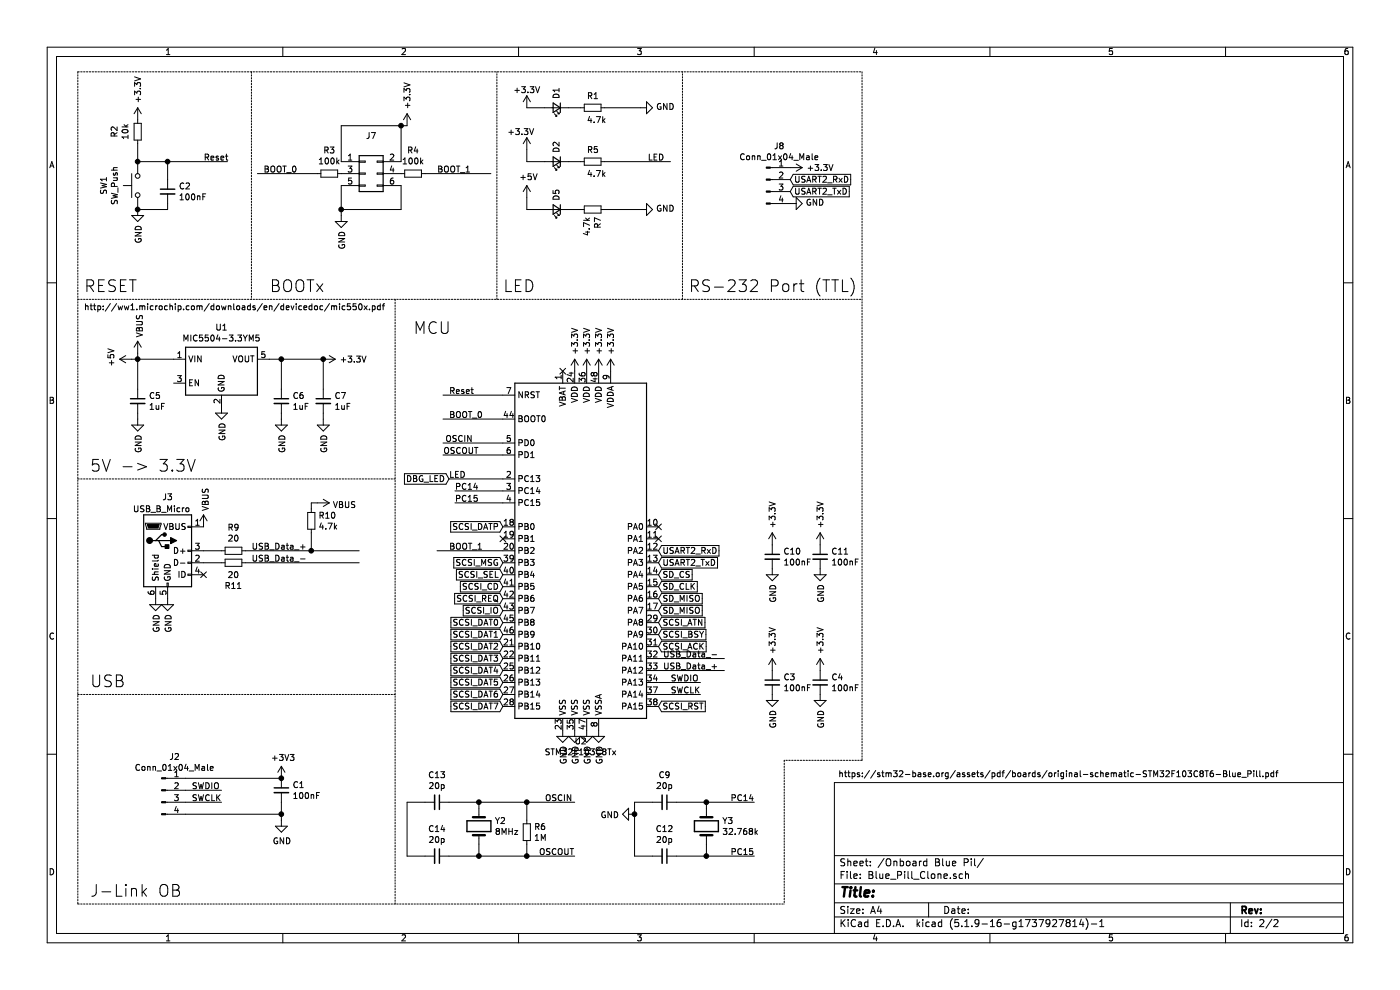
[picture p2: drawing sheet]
EESchema Schematic File Version 4
EELAYER 30 0
EELAYER END
$Descr A4 11693 8268
encoding utf-8
Sheet 2 2
Title ""
Date ""
Rev ""
Comp ""
Comment1 ""
Comment2 ""
Comment3 ""
Comment4 ""
$EndDescr
Wire Wire Line
	4200 4000 3750 4000
Text Label 3750 4000 0    50   ~ 0
LED
$Comp
L MCU_ST_STM32F1:STM32F103C8Tx U2
U 1 1
P 4900 4600
F 0 "U2" H 4850 3011 50  0000 C CNN
F 1 "STM32F103C8Tx" H 4850 2920 50  0000 C CNN
F 2 "Package_QFP:LQFP-48_7x7mm_P0.5mm" H 4300 3200 50  0001 R CNN
F 3 "http://www.st.com/st-web-ui/static/active/en/resource/technical/document/datasheet/CD00161566.pdf" H 4900 4600 50  0001 C CNN
F 4 "C8734" H 4900 4600 50  0001 C CNN "LCSC"
	1    4900 4600
	1    0    0    -1  
$EndComp
$Comp
L power:+3.3V #PWR037
U 1 1
P 4800 3100
F 0 "#PWR037" H 4800 2950 50  0001 C CNN
F 1 "+3.3V" V 4800 3350 50  0000 C CNN
F 2 "" H 4800 3100 50  0001 C CNN
F 3 "" H 4800 3100 50  0001 C CNN
	1    4800 3100
	1    0    0    -1  
$EndComp
$Comp
L power:+3.3V #PWR039
U 1 1
P 4900 3100
F 0 "#PWR039" H 4900 2950 50  0001 C CNN
F 1 "+3.3V" V 4900 3350 50  0000 C CNN
F 2 "" H 4900 3100 50  0001 C CNN
F 3 "" H 4900 3100 50  0001 C CNN
	1    4900 3100
	1    0    0    -1  
$EndComp
$Comp
L power:+3.3V #PWR041
U 1 1
P 5000 3100
F 0 "#PWR041" H 5000 2950 50  0001 C CNN
F 1 "+3.3V" V 5000 3350 50  0000 C CNN
F 2 "" H 5000 3100 50  0001 C CNN
F 3 "" H 5000 3100 50  0001 C CNN
	1    5000 3100
	1    0    0    -1  
$EndComp
NoConn ~ 4700 3100
$Comp
L power:+3.3V #PWR043
U 1 1
P 5100 3100
F 0 "#PWR043" H 5100 2950 50  0001 C CNN
F 1 "+3.3V" V 5100 3350 50  0000 C CNN
F 2 "" H 5100 3100 50  0001 C CNN
F 3 "" H 5100 3100 50  0001 C CNN
	1    5100 3100
	1    0    0    -1  
$EndComp
$Comp
L power:GND #PWR036
U 1 1
P 4700 6100
F 0 "#PWR036" H 4700 5850 50  0001 C CNN
F 1 "GND" V 4705 5972 50  0000 R CNN
F 2 "" H 4700 6100 50  0001 C CNN
F 3 "" H 4700 6100 50  0001 C CNN
	1    4700 6100
	1    0    0    -1  
$EndComp
$Comp
L power:GND #PWR038
U 1 1
P 4800 6100
F 0 "#PWR038" H 4800 5850 50  0001 C CNN
F 1 "GND" V 4805 5972 50  0000 R CNN
F 2 "" H 4800 6100 50  0001 C CNN
F 3 "" H 4800 6100 50  0001 C CNN
	1    4800 6100
	1    0    0    -1  
$EndComp
$Comp
L power:GND #PWR040
U 1 1
P 4900 6100
F 0 "#PWR040" H 4900 5850 50  0001 C CNN
F 1 "GND" V 4905 5972 50  0000 R CNN
F 2 "" H 4900 6100 50  0001 C CNN
F 3 "" H 4900 6100 50  0001 C CNN
	1    4900 6100
	1    0    0    -1  
$EndComp
$Comp
L power:GND #PWR042
U 1 1
P 5000 6100
F 0 "#PWR042" H 5000 5850 50  0001 C CNN
F 1 "GND" V 5005 5972 50  0000 R CNN
F 2 "" H 5000 6100 50  0001 C CNN
F 3 "" H 5000 6100 50  0001 C CNN
	1    5000 6100
	1    0    0    -1  
$EndComp
Text Label 6000 5600 2    50   ~ 0
USB_Data_+
Text Label 6000 5500 2    50   ~ 0
USB_Data_-
Wire Wire Line
	5500 5500 6050 5500
NoConn ~ 4200 4500
NoConn ~ 5500 4400
NoConn ~ 5500 4500
$Comp
L Connector_Generic:Conn_02x03_Odd_Even J7
U 1 1
P 3050 1450
F 0 "J7" H 3100 1767 50  0000 C CNN
F 1 "Conn_02x03_Odd_Even" H 3100 1676 50  0001 C CNN
F 2 "Connector_PinHeader_2.54mm:PinHeader_2x03_P2.54mm_Vertical" H 3050 1450 50  0001 C CNN
F 3 "~" H 3050 1450 50  0001 C CNN
	1    3050 1450
	1    0    0    -1  
$EndComp
$Comp
L power:+3.3V #PWR032
U 1 1
P 3400 1050
F 0 "#PWR032" H 3400 900 50  0001 C CNN
F 1 "+3.3V" V 3400 1300 50  0000 C CNN
F 2 "" H 3400 1050 50  0001 C CNN
F 3 "" H 3400 1050 50  0001 C CNN
	1    3400 1050
	1    0    0    -1  
$EndComp
$Comp
L power:GND #PWR031
U 1 1
P 2850 1800
F 0 "#PWR031" H 2850 1550 50  0001 C CNN
F 1 "GND" V 2855 1672 50  0000 R CNN
F 2 "" H 2850 1800 50  0001 C CNN
F 3 "" H 2850 1800 50  0001 C CNN
	1    2850 1800
	1    0    0    -1  
$EndComp
Wire Wire Line
	4200 4600 3650 4600
Text Label 3750 4600 0    50   ~ 0
BOOT_1
Wire Wire Line
	4200 3500 3700 3500
Text Label 3750 3500 0    50   ~ 0
BOOT_0
Wire Wire Line
	2650 1450 2150 1450
Text Label 2200 1450 0    50   ~ 0
BOOT_0
Wire Wire Line
	4100 1450 3550 1450
Text Label 3650 1450 0    50   ~ 0
BOOT_1
Wire Wire Line
	4200 4200 3800 4200
Wire Wire Line
	4200 4100 3800 4100
Text Label 4000 4100 2    50   ~ 0
PC14
Text Label 4000 4200 2    50   ~ 0
PC15
Wire Wire Line
	4200 3700 3700 3700
Wire Wire Line
	4200 3800 3700 3800
Text Label 3950 3700 2    50   ~ 0
OSCIN
Text Label 4000 3800 2    50   ~ 0
OSCOUT
$Comp
L Connector:Conn_01x04_Male J2
U 1 1
P 1350 6600
F 0 "J2" H 1458 6881 50  0000 C CNN
F 1 "Conn_01x04_Male" H 1458 6790 50  0000 C CNN
F 2 "Connector_PinHeader_2.54mm:PinHeader_1x04_P2.54mm_Vertical" H 1350 6600 50  0001 C CNN
F 3 "~" H 1350 6600 50  0001 C CNN
	1    1350 6600
	1    0    0    -1  
$EndComp
$Comp
L Device:C_Small C1
U 1 1
P 2350 6600
F 0 "C1" H 2442 6646 50  0000 L CNN
F 1 "100nF" H 2442 6555 50  0000 L CNN
F 2 "Capacitor_SMD:C_0603_1608Metric" H 2350 6600 50  0001 C CNN
F 3 "~" H 2350 6600 50  0001 C CNN
F 4 "C14663" H 2350 6600 50  0001 C CNN "LCSC"
	1    2350 6600
	1    0    0    -1  
$EndComp
$Comp
L power:+3V3 #PWR028
U 1 1
P 2350 6500
F 0 "#PWR028" H 2350 6350 50  0001 C CNN
F 1 "+3V3" H 2365 6673 50  0000 C CNN
F 2 "" H 2350 6500 50  0001 C CNN
F 3 "" H 2350 6500 50  0001 C CNN
	1    2350 6500
	1    0    0    -1  
$EndComp
Connection ~ 2350 6500
$Comp
L power:GND #PWR029
U 1 1
P 2350 6850
F 0 "#PWR029" H 2350 6600 50  0001 C CNN
F 1 "GND" H 2355 6677 50  0000 C CNN
F 2 "" H 2350 6850 50  0001 C CNN
F 3 "" H 2350 6850 50  0001 C CNN
	1    2350 6850
	1    0    0    -1  
$EndComp
Wire Wire Line
	2350 6800 2350 6850
Wire Wire Line
	2350 6700 2350 6800
Connection ~ 2350 6800
Wire Wire Line
	1550 6700 1850 6700
Wire Wire Line
	1550 6600 1850 6600
Text Label 1600 6600 0    50   ~ 0
SWDIO
Text Label 1600 6700 0    50   ~ 0
SWCLK
Text Label 5600 5700 0    50   ~ 0
SWDIO
Text Label 5600 5800 0    50   ~ 0
SWCLK
Wire Wire Line
	5500 5600 6050 5600
Wire Wire Line
	5500 5700 5850 5700
Wire Wire Line
	5500 5800 5850 5800
$Comp
L Device:R_Small R3
U 1 1
P 2750 1450
F 0 "R3" V 2554 1450 50  0000 C CNN
F 1 "100k" V 2645 1450 50  0000 C CNN
F 2 "Resistor_SMD:R_0603_1608Metric" H 2750 1450 50  0001 C CNN
F 3 "~" H 2750 1450 50  0001 C CNN
F 4 "C25803" V 2750 1450 50  0001 C CNN "LCSC"
	1    2750 1450
	0    1    1    0   
$EndComp
$Comp
L Device:R_Small R4
U 1 1
P 3450 1450
F 0 "R4" V 3254 1450 50  0000 C CNN
F 1 "100k" V 3345 1450 50  0000 C CNN
F 2 "Resistor_SMD:R_0603_1608Metric" H 3450 1450 50  0001 C CNN
F 3 "~" H 3450 1450 50  0001 C CNN
F 4 "C25803" V 3450 1450 50  0001 C CNN "LCSC"
	1    3450 1450
	0    1    1    0   
$EndComp
Wire Wire Line
	3700 3300 4200 3300
Text Label 3750 3300 0    50   ~ 0
Reset
$Comp
L power:+3.3V #PWR?
U 1 1
P 4400 1250
AR Path="/60AB05D8" Ref="#PWR?"  Part="1" 
AR Path="/60A5EB59/60AB05D8" Ref="#PWR?"  Part="1" 
AR Path="/60A49332/60AB05D8" Ref="#PWR034"  Part="1" 
F 0 "#PWR034" H 4400 1100 50  0001 C CNN
F 1 "+3.3V" H 4350 1400 50  0000 C CNN
F 2 "" H 4400 1250 50  0001 C CNN
F 3 "" H 4400 1250 50  0001 C CNN
	1    4400 1250
	1    0    0    -1  
$EndComp
$Comp
L Device:R_Small R?
U 1 1
P 4950 1350
AR Path="/60AB05DF" Ref="R?"  Part="1" 
AR Path="/60A5EB59/60AB05DF" Ref="R?"  Part="1" 
AR Path="/60A49332/60AB05DF" Ref="R5"  Part="1" 
F 0 "R5" V 4850 1300 50  0000 L CNN
F 1 "4.7k" V 5050 1300 50  0000 L CNN
F 2 "Resistor_SMD:R_0603_1608Metric" H 4950 1350 50  0001 C CNN
F 3 "~" H 4950 1350 50  0001 C CNN
F 4 "C23162" H 4950 1350 50  0001 C CNN "LCSC"
	1    4950 1350
	0    1    1    0   
$EndComp
$Comp
L Device:LED_Small D?
U 1 1
P 4650 1350
AR Path="/60AB05E6" Ref="D?"  Part="1" 
AR Path="/60A5EB59/60AB05E6" Ref="D?"  Part="1" 
AR Path="/60A49332/60AB05E6" Ref="D2"  Part="1" 
F 0 "D2" V 4650 1280 50  0000 R CNN
F 1 "LED_Small" V 4695 1448 50  0001 L CNN
F 2 "LED_SMD:LED_0603_1608Metric" V 4650 1350 50  0001 C CNN
F 3 "~" V 4650 1350 50  0001 C CNN
F 4 "C72043" V 4650 1350 50  0001 C CNN "LCSC"
	1    4650 1350
	-1   0    0    1   
$EndComp
Text Label 5550 1350 2    50   ~ 0
LED
$Comp
L power:+5V #PWR?
U 1 1
P 4400 1650
AR Path="/60AB05EE" Ref="#PWR?"  Part="1" 
AR Path="/60A5EB59/60AB05EE" Ref="#PWR?"  Part="1" 
AR Path="/60A49332/60AB05EE" Ref="#PWR035"  Part="1" 
F 0 "#PWR035" H 4400 1500 50  0001 C CNN
F 1 "+5V" H 4415 1823 50  0000 C CNN
F 2 "" H 4400 1650 50  0001 C CNN
F 3 "" H 4400 1650 50  0001 C CNN
	1    4400 1650
	1    0    0    -1  
$EndComp
$Comp
L power:GND #PWR?
U 1 1
P 5350 1750
AR Path="/60AB05F4" Ref="#PWR?"  Part="1" 
AR Path="/60A5EB59/60AB05F4" Ref="#PWR?"  Part="1" 
AR Path="/60A49332/60AB05F4" Ref="#PWR046"  Part="1" 
F 0 "#PWR046" H 5350 1500 50  0001 C CNN
F 1 "GND" V 5355 1622 50  0000 R CNN
F 2 "" H 5350 1750 50  0001 C CNN
F 3 "" H 5350 1750 50  0001 C CNN
	1    5350 1750
	0    -1   -1   0   
$EndComp
$Comp
L power:GND #PWR?
U 1 1
P 5350 900
AR Path="/60AB05FA" Ref="#PWR?"  Part="1" 
AR Path="/60A5EB59/60AB05FA" Ref="#PWR?"  Part="1" 
AR Path="/60A49332/60AB05FA" Ref="#PWR045"  Part="1" 
F 0 "#PWR045" H 5350 650 50  0001 C CNN
F 1 "GND" V 5355 772 50  0000 R CNN
F 2 "" H 5350 900 50  0001 C CNN
F 3 "" H 5350 900 50  0001 C CNN
	1    5350 900 
	0    -1   -1   0   
$EndComp
$Comp
L Device:R_Small R?
U 1 1
P 4950 1750
AR Path="/60AB0601" Ref="R?"  Part="1" 
AR Path="/60A5EB59/60AB0601" Ref="R?"  Part="1" 
AR Path="/60A49332/60AB0601" Ref="R7"  Part="1" 
F 0 "R7" H 5009 1796 50  0000 L CNN
F 1 "4.7k" H 5009 1705 50  0000 L CNN
F 2 "Resistor_SMD:R_0603_1608Metric" H 4950 1750 50  0001 C CNN
F 3 "~" H 4950 1750 50  0001 C CNN
F 4 "C23162" H 4950 1750 50  0001 C CNN "LCSC"
	1    4950 1750
	0    1    1    0   
$EndComp
$Comp
L Device:LED_Small D?
U 1 1
P 4650 1750
AR Path="/60AB0608" Ref="D?"  Part="1" 
AR Path="/60A5EB59/60AB0608" Ref="D?"  Part="1" 
AR Path="/60A49332/60AB0608" Ref="D5"  Part="1" 
F 0 "D5" V 4650 1680 50  0000 R CNN
F 1 "LED_Small" V 4695 1848 50  0001 L CNN
F 2 "LED_SMD:LED_0603_1608Metric" V 4650 1750 50  0001 C CNN
F 3 "~" V 4650 1750 50  0001 C CNN
F 4 "C72043" V 4650 1750 50  0001 C CNN "LCSC"
	1    4650 1750
	-1   0    0    1   
$EndComp
$Comp
L power:+3.3V #PWR?
U 1 1
P 4400 900
AR Path="/60AB060E" Ref="#PWR?"  Part="1" 
AR Path="/60A5EB59/60AB060E" Ref="#PWR?"  Part="1" 
AR Path="/60A49332/60AB060E" Ref="#PWR033"  Part="1" 
F 0 "#PWR033" H 4400 750 50  0001 C CNN
F 1 "+3.3V" H 4400 1050 50  0000 C CNN
F 2 "" H 4400 900 50  0001 C CNN
F 3 "" H 4400 900 50  0001 C CNN
	1    4400 900 
	1    0    0    -1  
$EndComp
$Comp
L Device:R_Small R?
U 1 1
P 4950 900
AR Path="/60AB0615" Ref="R?"  Part="1" 
AR Path="/60A5EB59/60AB0615" Ref="R?"  Part="1" 
AR Path="/60A49332/60AB0615" Ref="R1"  Part="1" 
F 0 "R1" V 4850 850 50  0000 L CNN
F 1 "4.7k" V 5050 850 50  0000 L CNN
F 2 "Resistor_SMD:R_0603_1608Metric" H 4950 900 50  0001 C CNN
F 3 "~" H 4950 900 50  0001 C CNN
F 4 "C23162" H 4950 900 50  0001 C CNN "LCSC"
	1    4950 900 
	0    1    1    0   
$EndComp
$Comp
L Device:LED_Small D?
U 1 1
P 4650 900
AR Path="/60AB061C" Ref="D?"  Part="1" 
AR Path="/60A5EB59/60AB061C" Ref="D?"  Part="1" 
AR Path="/60A49332/60AB061C" Ref="D1"  Part="1" 
F 0 "D1" V 4650 830 50  0000 R CNN
F 1 "LED_Small" V 4695 998 50  0001 L CNN
F 2 "LED_SMD:LED_0603_1608Metric" V 4650 900 50  0001 C CNN
F 3 "~" V 4650 900 50  0001 C CNN
F 4 "C72043" V 4650 900 50  0001 C CNN "LCSC"
	1    4650 900 
	-1   0    0    1   
$EndComp
Text Label 1700 1350 0    50   ~ 0
Reset
$Comp
L power:+3.3V #PWR?
U 1 1
P 1150 1000
AR Path="/60AB0623" Ref="#PWR?"  Part="1" 
AR Path="/60A5EB59/60AB0623" Ref="#PWR?"  Part="1" 
AR Path="/60A49332/60AB0623" Ref="#PWR019"  Part="1" 
F 0 "#PWR019" H 1150 850 50  0001 C CNN
F 1 "+3.3V" V 1150 1250 50  0000 C CNN
F 2 "" H 1150 1000 50  0001 C CNN
F 3 "" H 1150 1000 50  0001 C CNN
	1    1150 1000
	1    0    0    -1  
$EndComp
Wire Wire Line
	1150 1350 1150 1200
Wire Wire Line
	1400 1350 1900 1350
Wire Wire Line
	1400 1350 1150 1350
Connection ~ 1400 1350
Wire Wire Line
	1400 1500 1400 1350
Wire Wire Line
	1400 1750 1150 1750
Wire Wire Line
	1400 1700 1400 1750
$Comp
L power:GND #PWR?
U 1 1
P 1150 1750
AR Path="/60AB0630" Ref="#PWR?"  Part="1" 
AR Path="/60A5EB59/60AB0630" Ref="#PWR?"  Part="1" 
AR Path="/60A49332/60AB0630" Ref="#PWR020"  Part="1" 
F 0 "#PWR020" H 1150 1500 50  0001 C CNN
F 1 "GND" V 1155 1622 50  0000 R CNN
F 2 "" H 1150 1750 50  0001 C CNN
F 3 "" H 1150 1750 50  0001 C CNN
	1    1150 1750
	1    0    0    -1  
$EndComp
$Comp
L Device:C_Small C?
U 1 1
P 1400 1600
AR Path="/60AB0637" Ref="C?"  Part="1" 
AR Path="/60A5EB59/60AB0637" Ref="C?"  Part="1" 
AR Path="/60A49332/60AB0637" Ref="C2"  Part="1" 
F 0 "C2" H 1492 1646 50  0000 L CNN
F 1 "100nF" H 1492 1555 50  0000 L CNN
F 2 "Capacitor_SMD:C_0603_1608Metric" H 1400 1600 50  0001 C CNN
F 3 "~" H 1400 1600 50  0001 C CNN
F 4 "C14663" H 1400 1600 50  0001 C CNN "LCSC"
	1    1400 1600
	1    0    0    -1  
$EndComp
$Comp
L Device:R_Small R?
U 1 1
P 1150 1100
AR Path="/60AB063E" Ref="R?"  Part="1" 
AR Path="/60A5EB59/60AB063E" Ref="R?"  Part="1" 
AR Path="/60A49332/60AB063E" Ref="R2"  Part="1" 
F 0 "R2" V 954 1100 50  0000 C CNN
F 1 "10k" V 1045 1100 50  0000 C CNN
F 2 "Resistor_SMD:R_0603_1608Metric" H 1150 1100 50  0001 C CNN
F 3 "~" H 1150 1100 50  0001 C CNN
F 4 "C25804" V 1150 1100 50  0001 C CNN "LCSC"
	1    1150 1100
	1    0    0    -1  
$EndComp
Connection ~ 1150 1350
Connection ~ 1150 1750
$Comp
L Switch:SW_Push SW?
U 1 1
P 1150 1550
AR Path="/60AB0647" Ref="SW?"  Part="1" 
AR Path="/60A5EB59/60AB0647" Ref="SW?"  Part="1" 
AR Path="/60A49332/60AB0647" Ref="SW1"  Part="1" 
F 0 "SW1" H 1150 1835 50  0000 C CNN
F 1 "SW_Push" H 1150 1744 50  0000 C CNN
F 2 "Button_Switch_SMD:SW_SPST_B3U-1000P" H 1150 1750 50  0001 C CNN
F 3 "~" H 1150 1750 50  0001 C CNN
F 4 "C231329" H 1150 1550 50  0001 C CNN "LCSC"
	1    1150 1550
	0    -1   -1   0   
$EndComp
Text Label 4500 7150 0    50   ~ 0
OSCOUT
Text Label 4550 6700 0    50   ~ 0
OSCIN
Wire Wire Line
	4400 7050 4400 7150
Wire Wire Line
	4400 6850 4400 6700
$Comp
L Device:R_Small R6
U 1 1
P 4400 6950
F 0 "R6" H 4459 6996 50  0000 L CNN
F 1 "1M" H 4459 6905 50  0000 L CNN
F 2 "Resistor_SMD:R_0603_1608Metric" H 4400 6950 50  0001 C CNN
F 3 "~" H 4400 6950 50  0001 C CNN
F 4 "C22935" H 4400 6950 50  0001 C CNN "LCSC"
	1    4400 6950
	1    0    0    -1  
$EndComp
Text Label 6100 7150 0    50   ~ 0
PC15
Text Label 6100 6700 0    50   ~ 0
PC14
Wire Wire Line
	5900 6700 6300 6700
Wire Wire Line
	5900 6750 5900 6700
Wire Wire Line
	5900 7150 6300 7150
Wire Wire Line
	5900 7050 5900 7150
Connection ~ 5900 7150
Wire Wire Line
	5650 7150 5900 7150
Connection ~ 5900 6700
Wire Wire Line
	5650 6700 5900 6700
$Comp
L power:GND #PWR044
U 1 1
P 5300 6800
F 0 "#PWR044" H 5300 6550 50  0001 C CNN
F 1 "GND" V 5305 6672 50  0000 R CNN
F 2 "" H 5300 6800 50  0001 C CNN
F 3 "" H 5300 6800 50  0001 C CNN
	1    5300 6800
	0    1    1    0   
$EndComp
Wire Wire Line
	5300 7150 5450 7150
Wire Wire Line
	5300 6700 5300 6800
Wire Wire Line
	5450 6700 5300 6700
$Comp
L Device:C_Small C12
U 1 1
P 5550 7150
F 0 "C12" V 5321 7150 50  0000 C CNN
F 1 "20p" V 5412 7150 50  0000 C CNN
F 2 "Capacitor_SMD:C_0603_1608Metric" H 5550 7150 50  0001 C CNN
F 3 "~" H 5550 7150 50  0001 C CNN
F 4 "C1648" H 5550 7150 50  0001 C CNN "LCSC"
	1    5550 7150
	0    1    1    0   
$EndComp
$Comp
L Device:C_Small C9
U 1 1
P 5550 6700
F 0 "C9" V 5321 6700 50  0000 C CNN
F 1 "20p" V 5412 6700 50  0000 C CNN
F 2 "Capacitor_SMD:C_0603_1608Metric" H 5550 6700 50  0001 C CNN
F 3 "~" H 5550 6700 50  0001 C CNN
F 4 "C1648" H 5550 6700 50  0001 C CNN "LCSC"
	1    5550 6700
	0    1    1    0   
$EndComp
Wire Wire Line
	4000 7150 4000 7050
Connection ~ 4000 7150
Wire Wire Line
	3750 7150 4000 7150
Wire Wire Line
	3400 7150 3550 7150
Wire Wire Line
	3400 6700 3400 7150
Wire Wire Line
	3550 6700 3400 6700
Wire Wire Line
	4000 6700 3750 6700
Connection ~ 4000 6700
Wire Wire Line
	4000 6750 4000 6700
$Comp
L Device:C_Small C14
U 1 1
P 3650 7150
F 0 "C14" V 3421 7150 50  0000 C CNN
F 1 "20p" V 3512 7150 50  0000 C CNN
F 2 "Capacitor_SMD:C_0603_1608Metric" H 3650 7150 50  0001 C CNN
F 3 "~" H 3650 7150 50  0001 C CNN
F 4 "C1648" H 3650 7150 50  0001 C CNN "LCSC"
	1    3650 7150
	0    1    1    0   
$EndComp
$Comp
L Device:C_Small C13
U 1 1
P 3650 6700
F 0 "C13" V 3421 6700 50  0000 C CNN
F 1 "20p" V 3512 6700 50  0000 C CNN
F 2 "Capacitor_SMD:C_0603_1608Metric" H 3650 6700 50  0001 C CNN
F 3 "~" H 3650 6700 50  0001 C CNN
F 4 "C1648" H 3650 6700 50  0001 C CNN "LCSC"
	1    3650 6700
	0    1    1    0   
$EndComp
$Comp
L Device:Crystal Y2
U 1 1
P 4000 6900
F 0 "Y2" V 3954 7031 50  0000 L CNN
F 1 "8MHz" V 4045 7031 50  0000 L CNN
F 2 "Crystal:Crystal_SMD_5032-2Pin_5.0x3.2mm" H 4000 6900 50  0001 C CNN
F 3 "~" H 4000 6900 50  0001 C CNN
F 4 "C115962" V 4000 6900 50  0001 C CNN "LCSC"
	1    4000 6900
	0    1    1    0   
$EndComp
$Comp
L Device:Crystal Y3
U 1 1
P 5900 6900
F 0 "Y3" V 5854 7031 50  0000 L CNN
F 1 "32.768k" V 5945 7031 50  0000 L CNN
F 2 "Crystal:Crystal_SMD_3215-2Pin_3.2x1.5mm" H 5900 6900 50  0001 C CNN
F 3 "~" H 5900 6900 50  0001 C CNN
F 4 "C32346" V 5900 6900 50  0001 C CNN "LCSC"
	1    5900 6900
	0    1    1    0   
$EndComp
$Comp
L Device:C_Small C4
U 1 1
P 6850 5700
F 0 "C4" H 6942 5746 50  0000 L CNN
F 1 "100nF" H 6942 5655 50  0000 L CNN
F 2 "Capacitor_SMD:C_0603_1608Metric" H 6850 5700 50  0001 C CNN
F 3 "~" H 6850 5700 50  0001 C CNN
F 4 "C14663" H 6850 5700 50  0001 C CNN "LCSC"
	1    6850 5700
	1    0    0    -1  
$EndComp
$Comp
L Device:C_Small C3
U 1 1
P 6450 5700
F 0 "C3" H 6542 5746 50  0000 L CNN
F 1 "100nF" H 6542 5655 50  0000 L CNN
F 2 "Capacitor_SMD:C_0603_1608Metric" H 6450 5700 50  0001 C CNN
F 3 "~" H 6450 5700 50  0001 C CNN
F 4 "C14663" H 6450 5700 50  0001 C CNN "LCSC"
	1    6450 5700
	1    0    0    -1  
$EndComp
$Comp
L Device:C_Small C11
U 1 1
P 6850 4650
F 0 "C11" H 6942 4696 50  0000 L CNN
F 1 "100nF" H 6942 4605 50  0000 L CNN
F 2 "Capacitor_SMD:C_0603_1608Metric" H 6850 4650 50  0001 C CNN
F 3 "~" H 6850 4650 50  0001 C CNN
F 4 "C14663" H 6850 4650 50  0001 C CNN "LCSC"
	1    6850 4650
	1    0    0    -1  
$EndComp
$Comp
L power:GND #PWR048
U 1 1
P 6450 4750
F 0 "#PWR048" H 6450 4500 50  0001 C CNN
F 1 "GND" V 6455 4622 50  0000 R CNN
F 2 "" H 6450 4750 50  0001 C CNN
F 3 "" H 6450 4750 50  0001 C CNN
	1    6450 4750
	1    0    0    -1  
$EndComp
$Comp
L Device:C_Small C10
U 1 1
P 6450 4650
F 0 "C10" H 6542 4696 50  0000 L CNN
F 1 "100nF" H 6542 4605 50  0000 L CNN
F 2 "Capacitor_SMD:C_0603_1608Metric" H 6450 4650 50  0001 C CNN
F 3 "~" H 6450 4650 50  0001 C CNN
F 4 "C14663" H 6450 4650 50  0001 C CNN "LCSC"
	1    6450 4650
	1    0    0    -1  
$EndComp
Wire Wire Line
	2050 4700 3000 4700
Wire Wire Line
	2600 4200 2650 4200
Wire Wire Line
	2600 4250 2600 4200
$Comp
L power:VBUS #PWR030
U 1 1
P 2650 4200
F 0 "#PWR030" H 2650 4050 50  0001 C CNN
F 1 "VBUS" V 2665 4328 50  0000 L CNN
F 2 "" H 2650 4200 50  0001 C CNN
F 3 "" H 2650 4200 50  0001 C CNN
	1    2650 4200
	0    1    1    0   
$EndComp
$Comp
L Device:R_Small R10
U 1 1
P 2600 4350
F 0 "R10" H 2659 4396 50  0000 L CNN
F 1 "4.7k" H 2659 4305 50  0000 L CNN
F 2 "Resistor_SMD:R_0603_1608Metric" H 2600 4350 50  0001 C CNN
F 3 "~" H 2600 4350 50  0001 C CNN
F 4 "C23162" H 2600 4350 50  0001 C CNN "LCSC"
	1    2600 4350
	1    0    0    -1  
$EndComp
Text Label 2100 4700 0    50   ~ 0
USB_Data_-
Text Label 2100 4600 0    50   ~ 0
USB_Data_+
Wire Wire Line
	1700 4700 1850 4700
Wire Wire Line
	1700 4600 1850 4600
$Comp
L Device:R_Small R11
U 1 1
P 1950 4700
F 0 "R11" V 1754 4700 50  0000 C CNN
F 1 "20" V 1845 4700 50  0000 C CNN
F 2 "Resistor_SMD:R_0603_1608Metric" H 1950 4700 50  0001 C CNN
F 3 "~" H 1950 4700 50  0001 C CNN
F 4 "C22950" V 1950 4700 50  0001 C CNN "LCSC"
	1    1950 4700
	0    -1   -1   0   
$EndComp
$Comp
L Device:R_Small R9
U 1 1
P 1950 4600
F 0 "R9" V 1754 4600 50  0000 C CNN
F 1 "20" V 1845 4600 50  0000 C CNN
F 2 "Resistor_SMD:R_0603_1608Metric" H 1950 4600 50  0001 C CNN
F 3 "~" H 1950 4600 50  0001 C CNN
F 4 "C22950" V 1950 4600 50  0001 C CNN "LCSC"
	1    1950 4600
	0    1    1    0   
$EndComp
$Comp
L power:GND #PWR021
U 1 1
P 1300 5000
F 0 "#PWR021" H 1300 4750 50  0001 C CNN
F 1 "GND" V 1305 4872 50  0000 R CNN
F 2 "" H 1300 5000 50  0001 C CNN
F 3 "" H 1300 5000 50  0001 C CNN
	1    1300 5000
	1    0    0    -1  
$EndComp
$Comp
L power:GND #PWR022
U 1 1
P 1400 5000
F 0 "#PWR022" H 1400 4750 50  0001 C CNN
F 1 "GND" V 1405 4872 50  0000 R CNN
F 2 "" H 1400 5000 50  0001 C CNN
F 3 "" H 1400 5000 50  0001 C CNN
	1    1400 5000
	1    0    0    -1  
$EndComp
Text Notes 7000 6500 0    50   ~ 0
https://stm32-base.org/assets/pdf/boards/original-schematic-STM32F103C8T6-Blue_Pill.pdf
$Comp
L power:+5V #PWR023
U 1 1
P 1100 3000
F 0 "#PWR023" H 1100 2850 50  0001 C CNN
F 1 "+5V" H 1115 3173 50  0000 C CNN
F 2 "" H 1100 3000 50  0001 C CNN
F 3 "" H 1100 3000 50  0001 C CNN
	1    1100 3000
	0    -1   -1   0   
$EndComp
$Comp
L power:+3.3V #PWR027
U 1 1
P 2700 3000
F 0 "#PWR027" H 2700 2850 50  0001 C CNN
F 1 "+3.3V" V 2700 3250 50  0000 C CNN
F 2 "" H 2700 3000 50  0001 C CNN
F 3 "" H 2700 3000 50  0001 C CNN
	1    2700 3000
	0    1    1    0   
$EndComp
$Comp
L power:GND #PWR026
U 1 1
P 1850 3400
F 0 "#PWR026" H 1850 3150 50  0001 C CNN
F 1 "GND" V 1855 3272 50  0000 R CNN
F 2 "" H 1850 3400 50  0001 C CNN
F 3 "" H 1850 3400 50  0001 C CNN
	1    1850 3400
	1    0    0    -1  
$EndComp
$Comp
L power:VBUS #PWR025
U 1 1
P 1700 4400
F 0 "#PWR025" H 1700 4250 50  0001 C CNN
F 1 "VBUS" V 1715 4528 50  0000 L CNN
F 2 "" H 1700 4400 50  0001 C CNN
F 3 "" H 1700 4400 50  0001 C CNN
	1    1700 4400
	1    0    0    -1  
$EndComp
$Comp
L Connector:USB_B_Micro J3
U 1 1
P 1400 4600
F 0 "J3" H 1400 5050 50  0000 C CNN
F 1 "USB_B_Micro" H 1350 4950 50  0000 C CNN
F 2 "Connector_USB:USB_Micro-B_Wuerth_629105150521" H 1550 4550 50  0001 C CNN
F 3 "~" H 1550 4550 50  0001 C CNN
	1    1400 4600
	1    0    0    -1  
$EndComp
$Comp
L Regulator_Linear:MIC5504-3.3YM5 U1
U 1 1
P 1850 3100
F 0 "U1" H 1850 3467 50  0000 C CNN
F 1 "MIC5504-3.3YM5" H 1850 3376 50  0000 C CNN
F 2 "Package_TO_SOT_SMD:SOT-23-5" H 1850 2700 50  0001 C CNN
F 3 "http://ww1.microchip.com/downloads/en/DeviceDoc/MIC550X.pdf" H 1600 3350 50  0001 C CNN
F 4 "C88419" H 1850 3100 50  0001 C CNN "LCSC"
	1    1850 3100
	1    0    0    -1  
$EndComp
Text GLabel 4200 5300 0    50   Input ~ 0
SCSI_DAT1
Text GLabel 4200 5200 0    50   Input ~ 0
SCSI_DAT0
Text GLabel 4200 5100 0    50   Input ~ 0
SCSI_IO
Text GLabel 4200 5000 0    50   Input ~ 0
SCSI_REQ
Text GLabel 4200 4900 0    50   Input ~ 0
SCSI_CD
Text GLabel 4200 4800 0    50   Input ~ 0
SCSI_SEL
Text GLabel 4200 4700 0    50   Input ~ 0
SCSI_MSG
Text GLabel 5500 5900 2    50   Input ~ 0
SCSI_RST
Text GLabel 5500 5400 2    50   Input ~ 0
SCSI_ACK
Text GLabel 5500 5300 2    50   Input ~ 0
SCSI_BSY
Text GLabel 5500 5200 2    50   Input ~ 0
SCSI_ATN
Text GLabel 4200 5900 0    50   Input ~ 0
SCSI_DAT7
Text GLabel 4200 5800 0    50   Input ~ 0
SCSI_DAT6
Text GLabel 4200 5700 0    50   Input ~ 0
SCSI_DAT5
Text GLabel 4200 5600 0    50   Input ~ 0
SCSI_DAT4
Text GLabel 5500 4900 2    50   Input ~ 0
SD_CLK
Text GLabel 5500 5000 2    50   Input ~ 0
SD_MISO
Text GLabel 5500 5100 2    50   Input ~ 0
SD_MISO
Text GLabel 4200 4400 0    50   Input ~ 0
SCSI_DATP
Text GLabel 4200 5400 0    50   Input ~ 0
SCSI_DAT2
Text GLabel 4200 5500 0    50   Input ~ 0
SCSI_DAT3
Text GLabel 5500 4800 2    50   Input ~ 0
SD_CS
Text GLabel 3750 4000 0    50   Input ~ 0
DBG_LED
NoConn ~ 1700 4800
Wire Notes Line
	2100 600  2100 2500
Text Notes 700  2450 0    98   ~ 0
RESET
Text Notes 2250 2450 0    98   ~ 0
BOOTx
Wire Wire Line
	2850 1350 2850 1050
Wire Wire Line
	2850 1050 3350 1050
Wire Wire Line
	3350 1350 3350 1050
Connection ~ 3350 1050
Wire Wire Line
	3350 1050 3400 1050
Wire Wire Line
	2850 1550 2850 1750
Wire Wire Line
	3350 1750 2850 1750
Connection ~ 2850 1750
Wire Wire Line
	2850 1750 2850 1800
Wire Wire Line
	3350 1550 3350 1750
Wire Notes Line
	4150 2500 4150 600 
Wire Notes Line
	5700 2500 5700 600 
Text Notes 4200 2450 0    98   ~ 0
LED
Connection ~ 5300 6800
Wire Wire Line
	5300 6800 5300 7150
Wire Notes Line
	650  4000 3300 4000
Wire Notes Line
	650  5800 3300 5800
Wire Notes Line
	3300 2500 3300 7550
Wire Notes Line
	650  600  650  7550
Text Notes 750  3950 0    98   ~ 0
5V -> 3.3V
Text Notes 750  5750 0    98   ~ 0
USB
Text Notes 750  7500 0    98   ~ 0
J-Link OB
Connection ~ 4400 6700
Connection ~ 4400 7150
Wire Wire Line
	4400 6700 4800 6700
Wire Wire Line
	4400 7150 4800 7150
Wire Wire Line
	4000 7150 4400 7150
Wire Wire Line
	4000 6700 4400 6700
$Comp
L power:GND #PWR052
U 1 1
P 6850 4750
F 0 "#PWR052" H 6850 4500 50  0001 C CNN
F 1 "GND" V 6855 4622 50  0000 R CNN
F 2 "" H 6850 4750 50  0001 C CNN
F 3 "" H 6850 4750 50  0001 C CNN
	1    6850 4750
	1    0    0    -1  
$EndComp
$Comp
L power:GND #PWR050
U 1 1
P 6450 5800
F 0 "#PWR050" H 6450 5550 50  0001 C CNN
F 1 "GND" V 6455 5672 50  0000 R CNN
F 2 "" H 6450 5800 50  0001 C CNN
F 3 "" H 6450 5800 50  0001 C CNN
	1    6450 5800
	1    0    0    -1  
$EndComp
$Comp
L power:GND #PWR054
U 1 1
P 6850 5800
F 0 "#PWR054" H 6850 5550 50  0001 C CNN
F 1 "GND" V 6855 5672 50  0000 R CNN
F 2 "" H 6850 5800 50  0001 C CNN
F 3 "" H 6850 5800 50  0001 C CNN
	1    6850 5800
	1    0    0    -1  
$EndComp
$Comp
L power:+3.3V #PWR047
U 1 1
P 6450 4550
F 0 "#PWR047" H 6450 4400 50  0001 C CNN
F 1 "+3.3V" V 6450 4800 50  0000 C CNN
F 2 "" H 6450 4550 50  0001 C CNN
F 3 "" H 6450 4550 50  0001 C CNN
	1    6450 4550
	1    0    0    -1  
$EndComp
$Comp
L power:+3.3V #PWR051
U 1 1
P 6850 4550
F 0 "#PWR051" H 6850 4400 50  0001 C CNN
F 1 "+3.3V" V 6850 4800 50  0000 C CNN
F 2 "" H 6850 4550 50  0001 C CNN
F 3 "" H 6850 4550 50  0001 C CNN
	1    6850 4550
	1    0    0    -1  
$EndComp
$Comp
L power:+3.3V #PWR049
U 1 1
P 6450 5600
F 0 "#PWR049" H 6450 5450 50  0001 C CNN
F 1 "+3.3V" V 6450 5850 50  0000 C CNN
F 2 "" H 6450 5600 50  0001 C CNN
F 3 "" H 6450 5600 50  0001 C CNN
	1    6450 5600
	1    0    0    -1  
$EndComp
$Comp
L power:+3.3V #PWR053
U 1 1
P 6850 5600
F 0 "#PWR053" H 6850 5450 50  0001 C CNN
F 1 "+3.3V" V 6850 5850 50  0000 C CNN
F 2 "" H 6850 5600 50  0001 C CNN
F 3 "" H 6850 5600 50  0001 C CNN
	1    6850 5600
	1    0    0    -1  
$EndComp
Wire Wire Line
	1550 6500 2350 6500
Wire Wire Line
	1550 6800 2350 6800
Wire Wire Line
	2050 4600 2600 4600
Wire Wire Line
	2600 4450 2600 4600
Connection ~ 2600 4600
Wire Wire Line
	2600 4600 3000 4600
Wire Wire Line
	4400 900  4550 900 
Wire Wire Line
	4400 1250 4400 1350
Wire Wire Line
	4400 1350 4550 1350
Wire Wire Line
	4750 1350 4850 1350
Wire Wire Line
	5050 1350 5600 1350
Wire Wire Line
	4850 900  4750 900 
Wire Wire Line
	4400 1650 4400 1750
Wire Wire Line
	4400 1750 4550 1750
Wire Wire Line
	4750 1750 4850 1750
Wire Wire Line
	5050 1750 5350 1750
Wire Wire Line
	5050 900  5350 900 
Text Notes 3450 2800 0    98   ~ 0
MCU
Wire Notes Line
	7200 6350 6550 6350
Wire Notes Line
	6550 6350 6550 7550
Wire Notes Line
	650  2500 7200 2500
Wire Notes Line
	650  7550 6550 7550
$Comp
L power:VBUS #PWR056
U 1 1
P 1150 2950
F 0 "#PWR056" H 1150 2800 50  0001 C CNN
F 1 "VBUS" V 1165 3078 50  0000 L CNN
F 2 "" H 1150 2950 50  0001 C CNN
F 3 "" H 1150 2950 50  0001 C CNN
	1    1150 2950
	1    0    0    -1  
$EndComp
Text GLabel 5500 4600 2    50   Input ~ 0
USART2_RxD
Text GLabel 5500 4700 2    50   Input ~ 0
USART2_TxD
Text Notes 5750 2450 0    98   ~ 0
RS-232 Port (TTL)
Wire Notes Line
	650  600  7200 600 
Wire Notes Line
	7200 600  7200 6350
Text GLabel 6600 1500 2    50   Input ~ 0
USART2_RxD
Text GLabel 6600 1600 2    50   Input ~ 0
USART2_TxD
$Comp
L power:GND #PWR?
U 1 1
P 6600 1700
AR Path="/60BAEC40" Ref="#PWR?"  Part="1" 
AR Path="/60A5EB59/60BAEC40" Ref="#PWR?"  Part="1" 
AR Path="/60A49332/60BAEC40" Ref="#PWR058"  Part="1" 
F 0 "#PWR058" H 6600 1450 50  0001 C CNN
F 1 "GND" V 6605 1572 50  0000 R CNN
F 2 "" H 6600 1700 50  0001 C CNN
F 3 "" H 6600 1700 50  0001 C CNN
	1    6600 1700
	0    -1   -1   0   
$EndComp
$Comp
L power:+3.3V #PWR?
U 1 1
P 6600 1400
AR Path="/60BAC9FD" Ref="#PWR?"  Part="1" 
AR Path="/60A5EB59/60BAC9FD" Ref="#PWR?"  Part="1" 
AR Path="/60A49332/60BAC9FD" Ref="#PWR057"  Part="1" 
F 0 "#PWR057" H 6600 1250 50  0001 C CNN
F 1 "+3.3V" V 6600 1650 50  0000 C CNN
F 2 "" H 6600 1400 50  0001 C CNN
F 3 "" H 6600 1400 50  0001 C CNN
	1    6600 1400
	0    1    1    0   
$EndComp
$Comp
L Connector:Conn_01x04_Male J8
U 1 1
P 6400 1500
F 0 "J8" H 6508 1781 50  0000 C CNN
F 1 "Conn_01x04_Male" H 6508 1690 50  0000 C CNN
F 2 "Connector_PinHeader_2.54mm:PinHeader_1x04_P2.54mm_Vertical" H 6400 1500 50  0001 C CNN
F 3 "~" H 6400 1500 50  0001 C CNN
	1    6400 1500
	1    0    0    -1  
$EndComp
$Comp
L Device:C_Small C5
U 1 1
P 1150 3350
F 0 "C5" H 1242 3396 50  0000 L CNN
F 1 "1uF" H 1242 3305 50  0000 L CNN
F 2 "Capacitor_SMD:C_0603_1608Metric" H 1150 3350 50  0001 C CNN
F 3 "~" H 1150 3350 50  0001 C CNN
F 4 "C15849" H 1150 3350 50  0001 C CNN "LCSC"
	1    1150 3350
	1    0    0    -1  
$EndComp
$Comp
L power:GND #PWR024
U 1 1
P 1150 3500
F 0 "#PWR024" H 1150 3250 50  0001 C CNN
F 1 "GND" V 1155 3372 50  0000 R CNN
F 2 "" H 1150 3500 50  0001 C CNN
F 3 "" H 1150 3500 50  0001 C CNN
	1    1150 3500
	1    0    0    -1  
$EndComp
Wire Wire Line
	1100 3000 1150 3000
$Comp
L Device:C_Small C6
U 1 1
P 2350 3350
F 0 "C6" H 2442 3396 50  0000 L CNN
F 1 "1uF" H 2442 3305 50  0000 L CNN
F 2 "Capacitor_SMD:C_0603_1608Metric" H 2350 3350 50  0001 C CNN
F 3 "~" H 2350 3350 50  0001 C CNN
F 4 "C15849" H 2350 3350 50  0001 C CNN "LCSC"
	1    2350 3350
	1    0    0    -1  
$EndComp
Wire Wire Line
	2350 3000 2350 3250
$Comp
L Device:C_Small C7
U 1 1
P 2700 3350
F 0 "C7" H 2792 3396 50  0000 L CNN
F 1 "1uF" H 2792 3305 50  0000 L CNN
F 2 "Capacitor_SMD:C_0603_1608Metric" H 2700 3350 50  0001 C CNN
F 3 "~" H 2700 3350 50  0001 C CNN
F 4 "C15849" H 2700 3350 50  0001 C CNN "LCSC"
	1    2700 3350
	1    0    0    -1  
$EndComp
Wire Wire Line
	2700 3000 2700 3250
Wire Wire Line
	2700 3000 2350 3000
Connection ~ 2700 3000
Connection ~ 2350 3000
Wire Wire Line
	2350 3000 2250 3000
$Comp
L power:GND #PWR055
U 1 1
P 2350 3500
F 0 "#PWR055" H 2350 3250 50  0001 C CNN
F 1 "GND" V 2355 3372 50  0000 R CNN
F 2 "" H 2350 3500 50  0001 C CNN
F 3 "" H 2350 3500 50  0001 C CNN
	1    2350 3500
	1    0    0    -1  
$EndComp
$Comp
L power:GND #PWR059
U 1 1
P 2700 3500
F 0 "#PWR059" H 2700 3250 50  0001 C CNN
F 1 "GND" V 2705 3372 50  0000 R CNN
F 2 "" H 2700 3500 50  0001 C CNN
F 3 "" H 2700 3500 50  0001 C CNN
	1    2700 3500
	1    0    0    -1  
$EndComp
Wire Wire Line
	2700 3450 2700 3500
Wire Wire Line
	2350 3450 2350 3500
Wire Wire Line
	1150 3450 1150 3500
Text Notes 700  2600 0    50   ~ 0
http://ww1.microchip.com/downloads/en/devicedoc/mic550x.pdf
Wire Wire Line
	1150 3250 1150 3000
Connection ~ 1150 3000
Wire Wire Line
	1150 3000 1450 3000
Wire Wire Line
	1150 3000 1150 2950
$EndSCHEMATC
